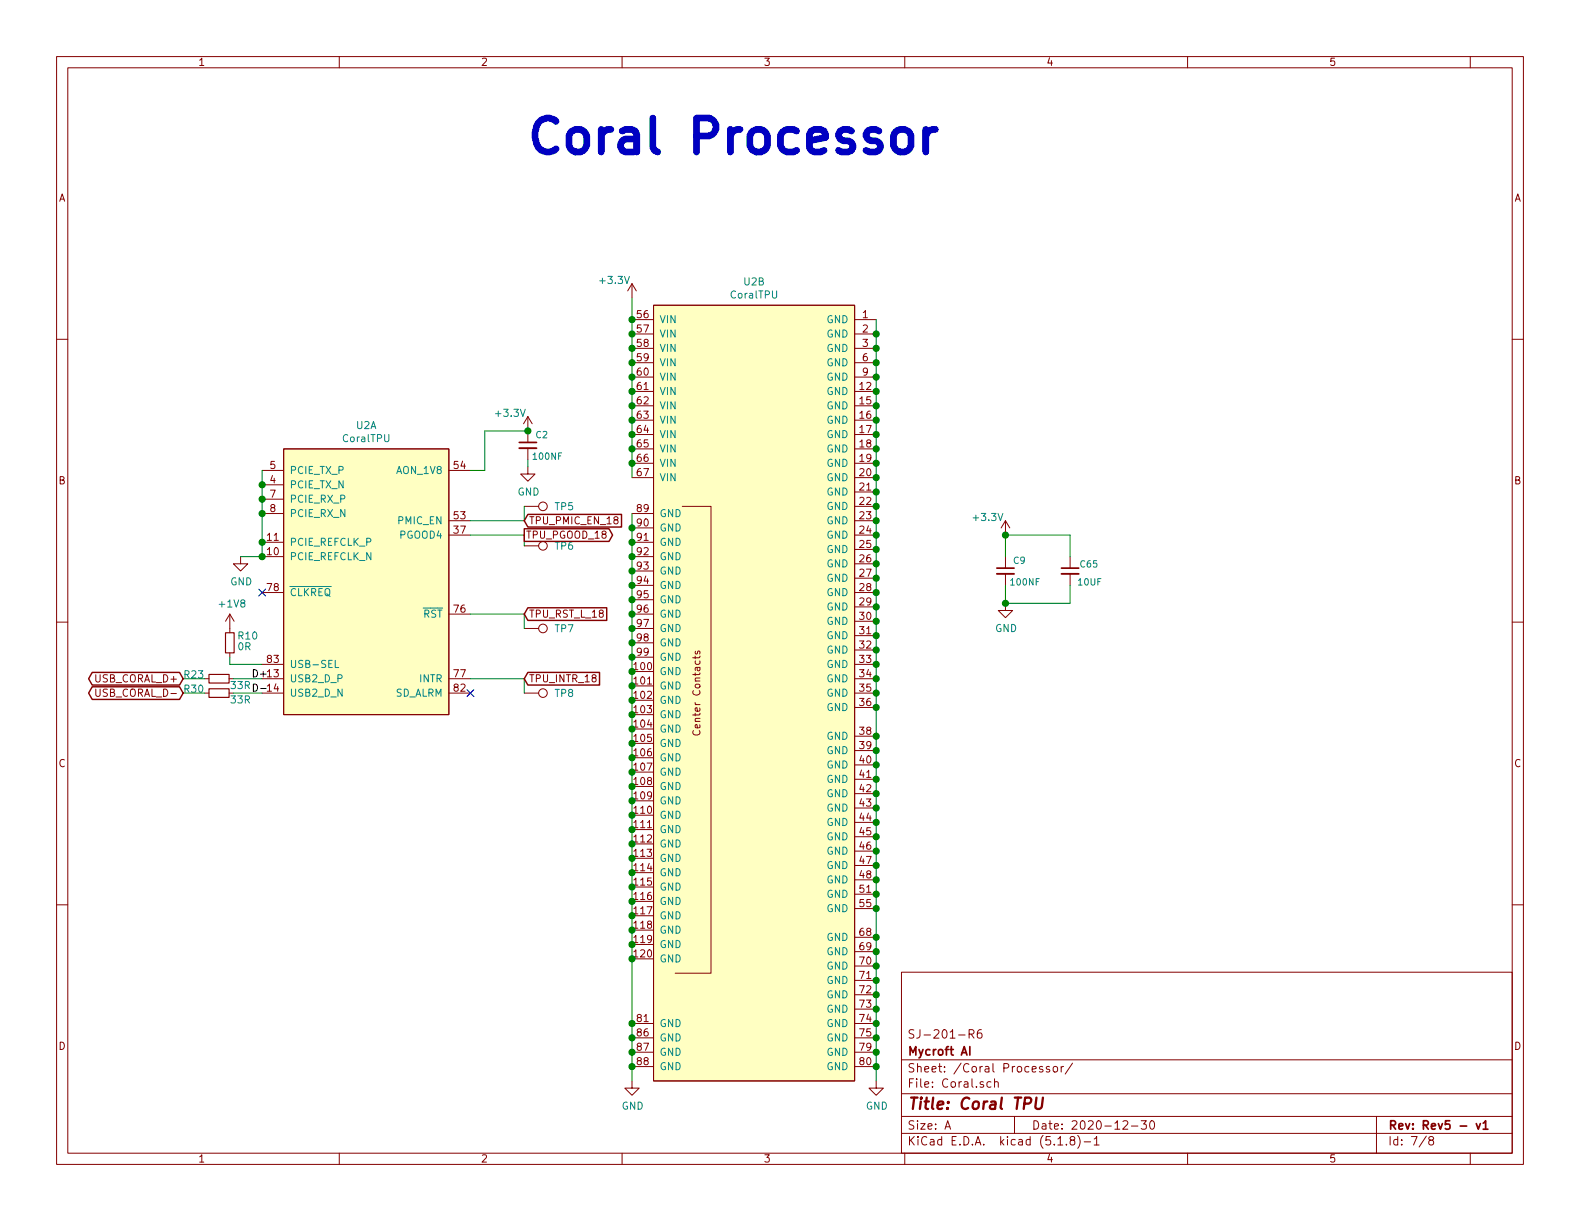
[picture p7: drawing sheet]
EESchema Schematic File Version 4
EELAYER 30 0
EELAYER END
$Descr A 11000 8500
encoding utf-8
Sheet 7 8
Title "Coral TPU"
Date "2020-12-30"
Rev "Rev5 - v1"
Comp "Mycroft AI"
Comment1 "SJ-201-R6"
Comment2 ""
Comment3 ""
Comment4 ""
$EndDescr
Text Notes 3650 1100 0    236  ~ 47
Coral Processor
$Comp
L user:CoralTPU U2
U 1 1
P 2625 3125
F 0 "U2" H 2550 3290 50  0000 C CNN
F 1 "CoralTPU" H 2550 3199 50  0000 C CNN
F 2 "user:CoralTPU" H 2625 3125 50  0001 C CNN
F 3 "https://coral.ai/static/files/Coral-Accelerator-Module-datasheet.pdf" H 2625 3125 50  0001 C CNN
F 4 "G313-06329-00" H 2625 3125 50  0001 C CNN "MPN"
F 5 "https://www.mouser.com/ProductDetail/Coral/G313-06329-00/" H 2625 3125 50  0001 C CNN "Link"
	1    2625 3125
	1    0    0    -1  
$EndComp
$Comp
L user:CoralTPU U2
U 2 1
P 5200 2075
F 0 "U2" H 5250 2190 50  0000 C CNN
F 1 "CoralTPU" H 5250 2099 50  0000 C CNN
F 2 "user:CoralTPU" H 5200 2075 50  0001 C CNN
F 3 "https://coral.ai/static/files/Coral-Accelerator-Module-datasheet.pdf" H 5200 2075 50  0001 C CNN
	2    5200 2075
	1    0    0    -1  
$EndComp
$Comp
L power:GND #PWR0160
U 1 1
P 6100 7525
F 0 "#PWR0160" H 6100 7275 50  0001 C CNN
F 1 "GND" H 6105 7352 50  0000 C CNN
F 2 "" H 6100 7525 50  0001 C CNN
F 3 "" H 6100 7525 50  0001 C CNN
	1    6100 7525
	1    0    0    -1  
$EndComp
Connection ~ 6100 2325
Wire Wire Line
	6100 2325 6100 2225
Connection ~ 6100 2425
Wire Wire Line
	6100 2425 6100 2325
Connection ~ 6100 2525
Wire Wire Line
	6100 2525 6100 2425
Connection ~ 6100 2625
Wire Wire Line
	6100 2625 6100 2525
Connection ~ 6100 2725
Wire Wire Line
	6100 2725 6100 2625
Connection ~ 6100 2825
Wire Wire Line
	6100 2825 6100 2725
Connection ~ 6100 2925
Wire Wire Line
	6100 2925 6100 2825
Connection ~ 6100 3025
Wire Wire Line
	6100 3025 6100 2925
Connection ~ 6100 3125
Wire Wire Line
	6100 3125 6100 3025
Connection ~ 6100 3225
Wire Wire Line
	6100 3225 6100 3125
Connection ~ 6100 3325
Wire Wire Line
	6100 3325 6100 3225
Connection ~ 6100 3425
Wire Wire Line
	6100 3425 6100 3325
Connection ~ 6100 3525
Wire Wire Line
	6100 3525 6100 3425
Connection ~ 6100 3625
Wire Wire Line
	6100 3625 6100 3525
Connection ~ 6100 3725
Wire Wire Line
	6100 3725 6100 3625
Connection ~ 6100 3825
Wire Wire Line
	6100 3825 6100 3725
Connection ~ 6100 3925
Wire Wire Line
	6100 3925 6100 3825
Connection ~ 6100 4025
Wire Wire Line
	6100 4025 6100 3925
Connection ~ 6100 4125
Wire Wire Line
	6100 4125 6100 4025
Connection ~ 6100 4225
Wire Wire Line
	6100 4225 6100 4125
Connection ~ 6100 4325
Wire Wire Line
	6100 4325 6100 4225
Connection ~ 6100 4425
Wire Wire Line
	6100 4425 6100 4325
Connection ~ 6100 4525
Wire Wire Line
	6100 4525 6100 4425
Connection ~ 6100 4625
Wire Wire Line
	6100 4625 6100 4525
Connection ~ 6100 4725
Wire Wire Line
	6100 4725 6100 4625
Connection ~ 6100 4825
Wire Wire Line
	6100 4825 6100 4725
Connection ~ 6100 4925
Wire Wire Line
	6100 4925 6100 4825
Connection ~ 6100 5125
Connection ~ 6100 5225
Wire Wire Line
	6100 5225 6100 5125
Connection ~ 6100 5325
Wire Wire Line
	6100 5325 6100 5225
Connection ~ 6100 5425
Wire Wire Line
	6100 5425 6100 5325
Connection ~ 6100 5525
Wire Wire Line
	6100 5525 6100 5425
Connection ~ 6100 5625
Wire Wire Line
	6100 5625 6100 5525
Connection ~ 6100 5725
Wire Wire Line
	6100 5725 6100 5625
Connection ~ 6100 5825
Wire Wire Line
	6100 5825 6100 5725
Connection ~ 6100 5925
Wire Wire Line
	6100 5925 6100 5825
Connection ~ 6100 6025
Wire Wire Line
	6100 6025 6100 5925
Connection ~ 6100 6125
Wire Wire Line
	6100 6125 6100 6025
Connection ~ 6100 6225
Wire Wire Line
	6100 6225 6100 6125
Connection ~ 6100 6325
Wire Wire Line
	6100 6325 6100 6225
Connection ~ 6100 6525
Wire Wire Line
	6100 6525 6100 6325
Connection ~ 6100 6625
Wire Wire Line
	6100 6625 6100 6525
Connection ~ 6100 6725
Wire Wire Line
	6100 6725 6100 6625
Connection ~ 6100 6825
Wire Wire Line
	6100 6825 6100 6725
Connection ~ 6100 6925
Wire Wire Line
	6100 6925 6100 6825
Connection ~ 6100 7025
Wire Wire Line
	6100 7025 6100 6925
Connection ~ 6100 7125
Wire Wire Line
	6100 7125 6100 7025
Connection ~ 6100 7225
Wire Wire Line
	6100 7225 6100 7125
Connection ~ 6100 7325
Wire Wire Line
	6100 7325 6100 7225
Connection ~ 6100 7425
Wire Wire Line
	6100 7425 6100 7325
$Comp
L power:GND #PWR0161
U 1 1
P 4400 7525
F 0 "#PWR0161" H 4400 7275 50  0001 C CNN
F 1 "GND" H 4405 7352 50  0000 C CNN
F 2 "" H 4400 7525 50  0001 C CNN
F 3 "" H 4400 7525 50  0001 C CNN
	1    4400 7525
	1    0    0    -1  
$EndComp
Wire Wire Line
	6100 7425 6100 7525
Wire Wire Line
	4400 3575 4400 3675
Connection ~ 4400 3675
Wire Wire Line
	4400 3675 4400 3775
Connection ~ 4400 3775
Wire Wire Line
	4400 3775 4400 3875
Connection ~ 4400 3875
Wire Wire Line
	4400 3875 4400 3975
Connection ~ 4400 3975
Wire Wire Line
	4400 3975 4400 4075
Connection ~ 4400 4075
Wire Wire Line
	4400 4075 4400 4175
Connection ~ 4400 4175
Wire Wire Line
	4400 4175 4400 4275
Connection ~ 4400 4275
Wire Wire Line
	4400 4275 4400 4375
Connection ~ 4400 4375
Wire Wire Line
	4400 4375 4400 4475
Connection ~ 4400 4475
Wire Wire Line
	4400 4475 4400 4575
Connection ~ 4400 4575
Wire Wire Line
	4400 4575 4400 4675
Connection ~ 4400 4675
Wire Wire Line
	4400 4675 4400 4775
Connection ~ 4400 4775
Wire Wire Line
	4400 4775 4400 4875
Connection ~ 4400 4875
Wire Wire Line
	4400 4875 4400 4975
Connection ~ 4400 4975
Wire Wire Line
	4400 4975 4400 5075
Connection ~ 4400 5075
Wire Wire Line
	4400 5075 4400 5175
Connection ~ 4400 5175
Wire Wire Line
	4400 5175 4400 5275
Connection ~ 4400 5275
Wire Wire Line
	4400 5275 4400 5375
Connection ~ 4400 5375
Wire Wire Line
	4400 5375 4400 5475
Connection ~ 4400 5475
Wire Wire Line
	4400 5475 4400 5575
Connection ~ 4400 5575
Wire Wire Line
	4400 5575 4400 5675
Connection ~ 4400 5675
Wire Wire Line
	4400 5675 4400 5775
Connection ~ 4400 5775
Wire Wire Line
	4400 5775 4400 5875
Connection ~ 4400 5875
Wire Wire Line
	4400 5875 4400 5975
Connection ~ 4400 5975
Wire Wire Line
	4400 5975 4400 6075
Connection ~ 4400 6075
Wire Wire Line
	4400 6075 4400 6175
Connection ~ 4400 6175
Wire Wire Line
	4400 6175 4400 6275
Connection ~ 4400 6275
Wire Wire Line
	4400 6275 4400 6375
Connection ~ 4400 6375
Wire Wire Line
	4400 6375 4400 6475
Connection ~ 4400 6475
Wire Wire Line
	4400 6475 4400 6575
Connection ~ 4400 6575
Wire Wire Line
	4400 6575 4400 6675
Connection ~ 4400 6675
Wire Wire Line
	4400 6675 4400 7125
Connection ~ 4400 7125
Wire Wire Line
	4400 7125 4400 7225
Connection ~ 4400 7225
Wire Wire Line
	4400 7225 4400 7325
Connection ~ 4400 7325
Wire Wire Line
	4400 7325 4400 7425
Connection ~ 4400 7425
Wire Wire Line
	4400 7425 4400 7525
Wire Wire Line
	4400 3325 4400 3225
Connection ~ 4400 2225
Wire Wire Line
	4400 2225 4400 2075
Connection ~ 4400 2325
Wire Wire Line
	4400 2325 4400 2225
Connection ~ 4400 2425
Wire Wire Line
	4400 2425 4400 2325
Connection ~ 4400 2525
Wire Wire Line
	4400 2525 4400 2425
Connection ~ 4400 2625
Wire Wire Line
	4400 2625 4400 2525
Connection ~ 4400 2725
Wire Wire Line
	4400 2725 4400 2625
Connection ~ 4400 2825
Wire Wire Line
	4400 2825 4400 2725
Connection ~ 4400 2925
Wire Wire Line
	4400 2925 4400 2825
Connection ~ 4400 3025
Wire Wire Line
	4400 3025 4400 2925
Connection ~ 4400 3125
Wire Wire Line
	4400 3125 4400 3025
Connection ~ 4400 3225
Wire Wire Line
	4400 3225 4400 3125
Text GLabel 1275 4725 0    51   BiDi ~ 0
USB_CORAL_D+
Text GLabel 1275 4825 0    51   BiDi ~ 0
USB_CORAL_D-
NoConn ~ 3275 4825
NoConn ~ 1825 4125
Wire Wire Line
	3275 4275 3650 4275
Wire Wire Line
	3650 3725 3275 3725
Wire Wire Line
	3650 3625 3275 3625
$Comp
L Device:C_Small C?
U 1 1
P 3675 3100
AR Path="/5EA9C76D/5FA546F8" Ref="C?"  Part="1" 
AR Path="/5EAAC9A5/5FA546F8" Ref="C?"  Part="1" 
AR Path="/5F9CAA4F/5FA546F8" Ref="C2"  Part="1" 
F 0 "C2" H 3725 3175 45  0000 L CNN
F 1 "100NF" H 3700 3025 45  0000 L CNN
F 2 "Capacitor_SMD:C_0402_1005Metric" H 3675 3100 50  0001 C CNN
F 3 "" H 3675 3100 50  0001 C CNN
F 4 "CC0402KRX7R8BB104" H 3705 3250 20  0001 C CNN "MPN"
F 5 "302010024" H 3705 3250 20  0001 C CNN "SKU"
F 6 "C1525" H 3675 3100 50  0001 C CNN "LCSC"
	1    3675 3100
	1    0    0    -1  
$EndComp
$Comp
L power:GND #PWR?
U 1 1
P 3675 3250
AR Path="/5EAAC9A5/5FA546FE" Ref="#PWR?"  Part="1" 
AR Path="/5F9CAA4F/5FA546FE" Ref="#PWR0163"  Part="1" 
F 0 "#PWR0163" H 3675 3000 50  0001 C CNN
F 1 "GND" H 3680 3077 50  0000 C CNN
F 2 "" H 3675 3250 50  0001 C CNN
F 3 "" H 3675 3250 50  0001 C CNN
	1    3675 3250
	1    0    0    -1  
$EndComp
Wire Wire Line
	3675 3200 3675 3250
Wire Wire Line
	3675 3000 3375 3000
Wire Wire Line
	3375 3000 3375 3275
Wire Wire Line
	3375 3275 3275 3275
$Comp
L Device:R_Small R?
U 1 1
P 1600 4475
AR Path="/5EA9C461/5FA62244" Ref="R?"  Part="1" 
AR Path="/5EA9C67D/5FA62244" Ref="R?"  Part="1" 
AR Path="/5EA9C76D/5FA62244" Ref="R?"  Part="1" 
AR Path="/5F9CAA4F/5FA62244" Ref="R10"  Part="1" 
F 0 "R10" H 1650 4525 50  0000 L CNN
F 1 "0R" H 1650 4450 50  0000 L CNN
F 2 "Resistor_SMD:R_0603_1608Metric" H 1600 4475 50  0001 C CNN
F 3 "~" H 1600 4475 50  0001 C CNN
F 4 "0603WAF0000T5E" H 1600 4475 50  0001 C CNN "MPN"
F 5 "C21189" H 1600 4475 50  0001 C CNN "LCSC"
F 6 "RC0603JR-070RL" H 1600 4475 50  0001 C CNN "Tempo"
	1    1600 4475
	1    0    0    -1  
$EndComp
Wire Wire Line
	1825 4625 1600 4625
Wire Wire Line
	1600 4625 1600 4575
$Comp
L Device:C_Small C?
U 1 1
P 7450 3975
AR Path="/5EA9C76D/5F81A547" Ref="C?"  Part="1" 
AR Path="/5EA9C461/5F81A547" Ref="C?"  Part="1" 
AR Path="/5EAAC9A5/5F81A547" Ref="C?"  Part="1" 
AR Path="/5F9CAA4F/5F81A547" Ref="C65"  Part="1" 
F 0 "C65" H 7650 4025 45  0000 R CNN
F 1 "10UF" H 7675 3900 45  0000 R CNN
F 2 "Capacitor_SMD:C_0402_1005Metric" H 7450 3975 50  0001 C CNN
F 3 "" H 7450 3975 50  0001 C CNN
F 4 "CC0402MRX5R5BB106" H 7480 4125 20  0001 C CNN "MPN"
F 5 "302010053" V 7366 3907 20  0001 R CNN "SKU"
F 6 "C15525" H 7450 3975 50  0001 C CNN "LCSC"
	1    7450 3975
	1    0    0    -1  
$EndComp
$Comp
L power:GND #PWR?
U 1 1
P 7000 4200
AR Path="/5EAAC9A5/5F886468" Ref="#PWR?"  Part="1" 
AR Path="/5F9CAA4F/5F886468" Ref="#PWR0183"  Part="1" 
F 0 "#PWR0183" H 7000 3950 50  0001 C CNN
F 1 "GND" H 7005 4027 50  0000 C CNN
F 2 "" H 7000 4200 50  0001 C CNN
F 3 "" H 7000 4200 50  0001 C CNN
	1    7000 4200
	1    0    0    -1  
$EndComp
$Comp
L Device:C_Small C?
U 1 1
P 7000 3975
AR Path="/5EA9C76D/5F88DB43" Ref="C?"  Part="1" 
AR Path="/5EAAC9A5/5F88DB43" Ref="C?"  Part="1" 
AR Path="/5F9CAA4F/5F88DB43" Ref="C9"  Part="1" 
F 0 "C9" H 7050 4050 45  0000 L CNN
F 1 "100NF" H 7025 3900 45  0000 L CNN
F 2 "Capacitor_SMD:C_0402_1005Metric" H 7000 3975 50  0001 C CNN
F 3 "" H 7000 3975 50  0001 C CNN
F 4 "CC0402KRX7R8BB104" H 7030 4125 20  0001 C CNN "MPN"
F 5 "302010024" H 7030 4125 20  0001 C CNN "SKU"
F 6 "C1525" H 7000 3975 50  0001 C CNN "LCSC"
	1    7000 3975
	1    0    0    -1  
$EndComp
Wire Wire Line
	7000 4075 7000 4200
Wire Wire Line
	7450 4200 7450 4075
Wire Wire Line
	7000 4200 7450 4200
Connection ~ 7000 4200
Wire Wire Line
	7000 3875 7000 3725
Wire Wire Line
	7000 3725 7450 3725
Wire Wire Line
	7450 3725 7450 3875
Wire Wire Line
	6100 4925 6100 5125
$Comp
L power:+3.3V #PWR?
U 1 1
P 4400 2075
AR Path="/5EA9C76D/5FDB560E" Ref="#PWR?"  Part="1" 
AR Path="/5EAAC9A5/5FDB560E" Ref="#PWR?"  Part="1" 
AR Path="/5F9CAA4F/5FDB560E" Ref="#PWR0191"  Part="1" 
F 0 "#PWR0191" H 4400 1925 50  0001 C CNN
F 1 "+3.3V" H 4275 2200 50  0000 C CNN
F 2 "" H 4400 2075 50  0001 C CNN
F 3 "" H 4400 2075 50  0001 C CNN
	1    4400 2075
	1    0    0    -1  
$EndComp
$Comp
L power:+3.3V #PWR?
U 1 1
P 7000 3725
AR Path="/5EA9C76D/5FDBC1E9" Ref="#PWR?"  Part="1" 
AR Path="/5EAAC9A5/5FDBC1E9" Ref="#PWR?"  Part="1" 
AR Path="/5F9CAA4F/5FDBC1E9" Ref="#PWR0192"  Part="1" 
F 0 "#PWR0192" H 7000 3575 50  0001 C CNN
F 1 "+3.3V" H 6875 3850 50  0000 C CNN
F 2 "" H 7000 3725 50  0001 C CNN
F 3 "" H 7000 3725 50  0001 C CNN
	1    7000 3725
	1    0    0    -1  
$EndComp
Connection ~ 7000 3725
Wire Wire Line
	3650 4725 3275 4725
$Comp
L Connector:TestPoint DM?
U 1 1
P 3650 4825
AR Path="/5EA9C461/603F190F" Ref="DM?"  Part="1" 
AR Path="/5F9CAA4F/603F190F" Ref="TP8"  Part="1" 
F 0 "TP8" V 3650 5175 50  0000 R CNN
F 1 "TestPoint" V 3650 5575 50  0001 R CNN
F 2 "TestPoint:TestPoint_Pad_D2.0mm" H 3850 4825 50  0001 C CNN
F 3 "~" H 3850 4825 50  0001 C CNN
F 4 "DNP" H 3650 4825 50  0001 C CNN "MPN"
	1    3650 4825
	0    1    1    0   
$EndComp
$Comp
L Connector:TestPoint TP?
U 1 1
P 3650 4375
AR Path="/5EA9C461/603F7F2F" Ref="TP?"  Part="1" 
AR Path="/5F9CAA4F/603F7F2F" Ref="TP7"  Part="1" 
F 0 "TP7" V 3650 4725 50  0000 R CNN
F 1 "TestPoint" V 3650 5125 50  0001 R CNN
F 2 "TestPoint:TestPoint_Pad_D2.0mm" H 3850 4375 50  0001 C CNN
F 3 "~" H 3850 4375 50  0001 C CNN
F 4 "DNP" H 3650 4375 50  0001 C CNN "MPN"
	1    3650 4375
	0    1    1    0   
$EndComp
$Comp
L Connector:TestPoint TP?
U 1 1
P 3650 3800
AR Path="/5EA9C461/603F81C6" Ref="TP?"  Part="1" 
AR Path="/5F9CAA4F/603F81C6" Ref="TP6"  Part="1" 
F 0 "TP6" V 3650 4150 50  0000 R CNN
F 1 "TestPoint" V 3650 4550 50  0001 R CNN
F 2 "TestPoint:TestPoint_Pad_D2.0mm" H 3850 3800 50  0001 C CNN
F 3 "~" H 3850 3800 50  0001 C CNN
F 4 "DNP" H 3650 3800 50  0001 C CNN "MPN"
	1    3650 3800
	0    1    1    0   
$EndComp
$Comp
L Connector:TestPoint TP?
U 1 1
P 3650 3525
AR Path="/5EA9C461/603F83C5" Ref="TP?"  Part="1" 
AR Path="/5F9CAA4F/603F83C5" Ref="TP5"  Part="1" 
F 0 "TP5" V 3650 3875 50  0000 R CNN
F 1 "TestPoint" V 3650 4275 50  0001 R CNN
F 2 "TestPoint:TestPoint_Pad_D2.0mm" H 3850 3525 50  0001 C CNN
F 3 "~" H 3850 3525 50  0001 C CNN
F 4 "DNP" H 3650 3525 50  0001 C CNN "MPN"
	1    3650 3525
	0    1    1    0   
$EndComp
Wire Wire Line
	3650 3525 3650 3625
Wire Wire Line
	3650 3800 3650 3725
Wire Wire Line
	3650 4375 3650 4275
Wire Wire Line
	3650 4825 3650 4725
Connection ~ 3675 3000
$Comp
L power:+1V8 #PWR0182
U 1 1
P 1600 4375
F 0 "#PWR0182" H 1600 4225 50  0001 C CNN
F 1 "+1V8" H 1615 4548 50  0000 C CNN
F 2 "" H 1600 4375 50  0001 C CNN
F 3 "" H 1600 4375 50  0001 C CNN
	1    1600 4375
	1    0    0    -1  
$EndComp
Text GLabel 3650 4725 2    50   Input ~ 0
TPU_INTR_18
Text GLabel 3650 3625 2    50   Input ~ 0
TPU_PMIC_EN_18
Text GLabel 3650 3725 2    50   Output ~ 0
TPU_PGOOD_18
Text GLabel 3650 4275 2    50   Input ~ 0
TPU_RST_L_18
$Comp
L power:+3.3V #PWR?
U 1 1
P 3675 3000
AR Path="/5EA9C76D/600015B8" Ref="#PWR?"  Part="1" 
AR Path="/5EAAC9A5/600015B8" Ref="#PWR?"  Part="1" 
AR Path="/5F9CAA4F/600015B8" Ref="#PWR0150"  Part="1" 
F 0 "#PWR0150" H 3675 2850 50  0001 C CNN
F 1 "+3.3V" H 3550 3125 50  0000 C CNN
F 2 "" H 3675 3000 50  0001 C CNN
F 3 "" H 3675 3000 50  0001 C CNN
	1    3675 3000
	1    0    0    -1  
$EndComp
$Comp
L Device:R_Small R?
U 1 1
P 1525 4725
AR Path="/5EA9C461/6032C046" Ref="R?"  Part="1" 
AR Path="/5EA9C67D/6032C046" Ref="R?"  Part="1" 
AR Path="/5EA9C76D/6032C046" Ref="R?"  Part="1" 
AR Path="/5F9CAA4F/6032C046" Ref="R23"  Part="1" 
F 0 "R23" V 1550 4825 50  0000 L CNN
F 1 "33R" V 1475 4500 50  0000 L CNN
F 2 "Resistor_SMD:R_0402_1005Metric" H 1525 4725 50  0001 C CNN
F 3 "~" H 1525 4725 50  0001 C CNN
F 4 "C25105" H 1525 4725 50  0001 C CNN "LCSC"
F 5 "0402WGF330JTCE" H 1525 4725 50  0001 C CNN "MPN"
	1    1525 4725
	0    -1   -1   0   
$EndComp
$Comp
L Device:R_Small R?
U 1 1
P 1525 4825
AR Path="/5EA9C461/6032C04F" Ref="R?"  Part="1" 
AR Path="/5EA9C67D/6032C04F" Ref="R?"  Part="1" 
AR Path="/5EA9C76D/6032C04F" Ref="R?"  Part="1" 
AR Path="/5F9CAA4F/6032C04F" Ref="R30"  Part="1" 
F 0 "R30" V 1550 4925 50  0000 L CNN
F 1 "33R" V 1475 4600 50  0000 L CNN
F 2 "Resistor_SMD:R_0402_1005Metric" H 1525 4825 50  0001 C CNN
F 3 "~" H 1525 4825 50  0001 C CNN
F 4 "C25105" H 1525 4825 50  0001 C CNN "LCSC"
F 5 "0402WGF330JTCE" H 1525 4825 50  0001 C CNN "MPN"
	1    1525 4825
	0    -1   -1   0   
$EndComp
Wire Wire Line
	1425 4725 1275 4725
Wire Wire Line
	1275 4825 1425 4825
Text Label 1750 4725 0    50   ~ 0
D+
Text Label 1750 4825 0    50   ~ 0
D-
Wire Wire Line
	1625 4725 1825 4725
Wire Wire Line
	1625 4825 1825 4825
$Comp
L power:GND #PWR?
U 1 1
P 1675 3875
AR Path="/5EAAC9A5/5FE217FD" Ref="#PWR?"  Part="1" 
AR Path="/5F9CAA4F/5FE217FD" Ref="#PWR0218"  Part="1" 
F 0 "#PWR0218" H 1675 3625 50  0001 C CNN
F 1 "GND" H 1680 3702 50  0000 C CNN
F 2 "" H 1675 3875 50  0001 C CNN
F 3 "" H 1675 3875 50  0001 C CNN
	1    1675 3875
	1    0    0    -1  
$EndComp
Wire Wire Line
	1825 3275 1825 3375
Wire Wire Line
	1825 3875 1675 3875
Connection ~ 1825 3875
Connection ~ 1825 3375
Wire Wire Line
	1825 3375 1825 3475
Connection ~ 1825 3475
Wire Wire Line
	1825 3475 1825 3575
Connection ~ 1825 3575
Wire Wire Line
	1825 3575 1825 3775
Connection ~ 1825 3775
Wire Wire Line
	1825 3775 1825 3875
$EndSCHEMATC
